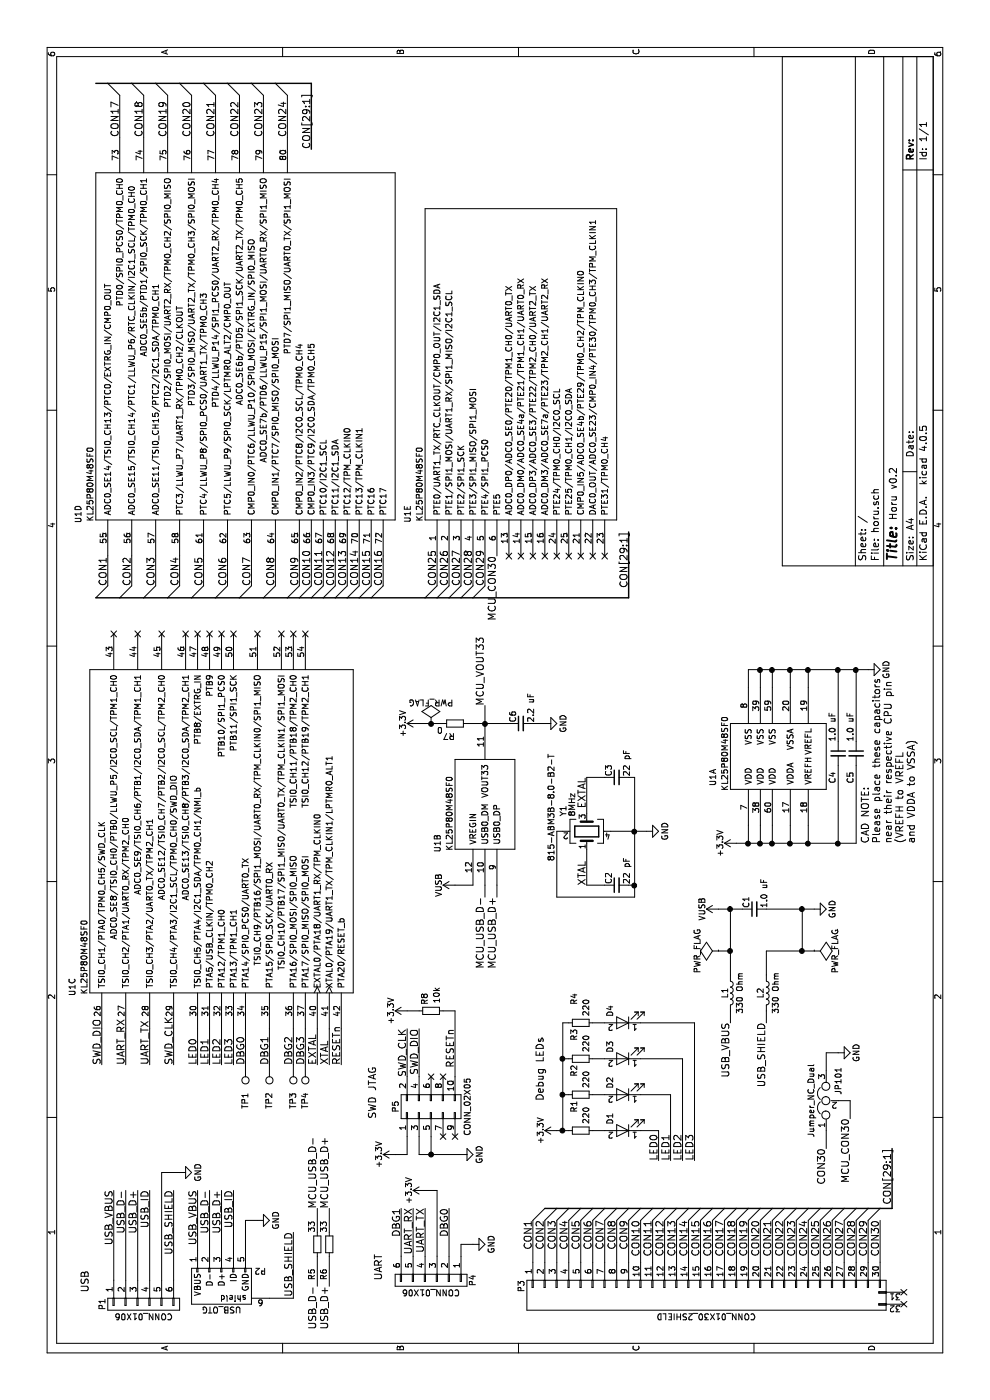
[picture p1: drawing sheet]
EESchema Schematic File Version 2
LIBS:horu
LIBS:power
LIBS:device
LIBS:transistors
LIBS:conn
LIBS:linear
LIBS:regul
LIBS:74xx
LIBS:cmos4000
LIBS:adc-dac
LIBS:memory
LIBS:xilinx
LIBS:microcontrollers
LIBS:dsp
LIBS:microchip
LIBS:analog_switches
LIBS:motorola
LIBS:texas
LIBS:intel
LIBS:audio
LIBS:interface
LIBS:digital-audio
LIBS:philips
LIBS:display
LIBS:cypress
LIBS:siliconi
LIBS:opto
LIBS:atmel
LIBS:contrib
LIBS:valves
LIBS:KL25P80M48SF0
LIBS:K20P32M50SF0
LIBS:52271-3079
LIBS:UX60SC-MB-5S8
LIBS:usb-type-c
LIBS:PI3USB3102-334678
LIBS:horu-cache
EELAYER 25 0
EELAYER END
$Descr A4 11693 8268
encoding utf-8
Sheet 1 1
Title ""
Date ""
Rev ""
Comp ""
Comment1 ""
Comment2 ""
Comment3 ""
Comment4 ""
$EndDescr
$Comp
L Crystal_GND24 Y1
U 1 1
P 4750 4900
F 0 "Y1" H 4875 5100 50  0000 L CNN
F 1 "8MHz" H 4875 5025 50  0000 L CNN
F 2 "Crystals:Crystal_SMD_Abracon_ABM3B-4pin_5.0x3.2mm" H 4750 4900 50  0001 C CNN
F 3 "815-ABM3B-8.0-B2-T" H 4950 5200 50  0000 C CNN
	1    4750 4900
	1    0    0    -1  
$EndComp
Text Label 5200 4900 2    60   ~ 0
EXTAL
Text Label 4300 4900 0    60   ~ 0
XTAL
$Comp
L C_Small C3
U 1 1
P 5200 5150
F 0 "C3" H 5210 5220 50  0000 L CNN
F 1 "22 pF" H 5210 5070 50  0000 L CNN
F 2 "Resistors_SMD:R_0603_HandSoldering" H 5200 5150 50  0001 C CNN
F 3 "" H 5200 5150 50  0000 C CNN
	1    5200 5150
	1    0    0    -1  
$EndComp
$Comp
L C_Small C2
U 1 1
P 4300 5150
F 0 "C2" H 4310 5220 50  0000 L CNN
F 1 "22 pF" H 4310 5070 50  0000 L CNN
F 2 "Resistors_SMD:R_0603_HandSoldering" H 4300 5150 50  0001 C CNN
F 3 "" H 4300 5150 50  0000 C CNN
	1    4300 5150
	1    0    0    -1  
$EndComp
$Comp
L GND #PWR01
U 1 1
P 4750 5400
F 0 "#PWR01" H 4750 5150 50  0001 C CNN
F 1 "GND" H 4750 5250 50  0000 C CNN
F 2 "" H 4750 5400 50  0000 C CNN
F 3 "" H 4750 5400 50  0000 C CNN
	1    4750 5400
	1    0    0    -1  
$EndComp
Text Label 2100 7450 2    60   ~ 0
CON[29:1]
Entry Wire Line
	1600 4550 1500 4450
Entry Wire Line
	1600 4650 1500 4550
Entry Wire Line
	1600 4750 1500 4650
Entry Wire Line
	1600 4850 1500 4750
Entry Wire Line
	1600 4950 1500 4850
Entry Wire Line
	1600 5050 1500 4950
Entry Wire Line
	1600 5150 1500 5050
Entry Wire Line
	1600 5250 1500 5150
Entry Wire Line
	1600 5350 1500 5250
Entry Wire Line
	1600 5450 1500 5350
Entry Wire Line
	1600 5550 1500 5450
Entry Wire Line
	1600 5650 1500 5550
Entry Wire Line
	1600 5750 1500 5650
Entry Wire Line
	1600 5850 1500 5750
Entry Wire Line
	1600 5950 1500 5850
Entry Wire Line
	1600 6050 1500 5950
Entry Wire Line
	1600 6150 1500 6050
Entry Wire Line
	1600 6250 1500 6150
Entry Wire Line
	1600 6350 1500 6250
Entry Wire Line
	1600 6450 1500 6350
Entry Wire Line
	1600 6550 1500 6450
Entry Wire Line
	1600 6650 1500 6550
Entry Wire Line
	1600 6750 1500 6650
Entry Wire Line
	1600 6850 1500 6750
Entry Wire Line
	1600 6950 1500 6850
Entry Wire Line
	1600 7050 1500 6950
Entry Wire Line
	1600 7150 1500 7050
Entry Wire Line
	1600 7250 1500 7150
Entry Wire Line
	1600 7350 1500 7250
Text Label 950  2750 2    60   ~ 0
USB_D+
Text Label 950  2650 2    60   ~ 0
USB_D-
Text Label 1500 4550 2    60   ~ 0
CON2
Text Label 1500 4650 2    60   ~ 0
CON3
Text Label 1500 4750 2    60   ~ 0
CON4
Text Label 1500 4850 2    60   ~ 0
CON5
Text Label 1500 4950 2    60   ~ 0
CON6
Text Label 1500 5050 2    60   ~ 0
CON7
Text Label 1500 5150 2    60   ~ 0
CON8
Text Label 1500 5250 2    60   ~ 0
CON9
Text Label 1500 5350 2    60   ~ 0
CON10
Text Label 1500 5450 2    60   ~ 0
CON11
Text Label 1500 5550 2    60   ~ 0
CON12
Text Label 1500 5650 2    60   ~ 0
CON13
Text Label 1500 5750 2    60   ~ 0
CON14
Text Label 1500 5850 2    60   ~ 0
CON15
Text Label 1500 5950 2    60   ~ 0
CON16
Text Label 1500 6050 2    60   ~ 0
CON17
Text Label 1500 6150 2    60   ~ 0
CON18
Text Label 1500 6250 2    60   ~ 0
CON19
Text Label 1500 6350 2    60   ~ 0
CON20
Text Label 1500 6450 2    60   ~ 0
CON21
Text Label 1500 6550 2    60   ~ 0
CON22
Text Label 1500 6650 2    60   ~ 0
CON23
Text Label 1500 6750 2    60   ~ 0
CON24
Text Label 1500 6850 2    60   ~ 0
CON25
Text Label 1500 6950 2    60   ~ 0
CON26
Text Label 1500 7050 2    60   ~ 0
CON27
Text Label 1500 7150 2    60   ~ 0
CON28
Text Label 1500 7250 2    60   ~ 0
CON29
$Comp
L KL25P80M48SF0 U1
U 2 1
P 4600 3800
F 0 "U1" H 4650 3950 50  0000 C CNN
F 1 "KL25P80M48SF0" H 4900 3850 50  0000 C CNN
F 2 "horu:LQFP-80_12x12mm_Pitch0.5mm" H 5050 3950 50  0001 C CNN
F 3 "KL25P80M48SF0-782763.pdf" H 5150 4050 50  0001 C CNN
	2    4600 3800
	1    0    0    -1  
$EndComp
$Comp
L C_Small C6
U 1 1
P 5650 4350
F 0 "C6" H 5660 4420 50  0000 L CNN
F 1 "2.2 uF" H 5660 4270 50  0000 L CNN
F 2 "Resistors_SMD:R_0603_HandSoldering" H 5650 4350 50  0001 C CNN
F 3 "" H 5650 4350 50  0000 C CNN
	1    5650 4350
	1    0    0    -1  
$EndComp
$Comp
L GND #PWR02
U 1 1
P 5650 4550
F 0 "#PWR02" H 5650 4300 50  0001 C CNN
F 1 "GND" H 5650 4400 50  0000 C CNN
F 2 "" H 5650 4550 50  0000 C CNN
F 3 "" H 5650 4550 50  0000 C CNN
	1    5650 4550
	1    0    0    -1  
$EndComp
$Comp
L R_Small R7
U 1 1
P 5650 3800
F 0 "R7" V 5750 3700 50  0000 L CNN
F 1 "0" V 5700 3650 50  0000 L CNN
F 2 "Resistors_SMD:R_0402" H 5650 3800 50  0001 C CNN
F 3 "" H 5650 3800 50  0000 C CNN
	1    5650 3800
	-1   0    0    1   
$EndComp
$Comp
L PWR_FLAG #FLG03
U 1 1
P 5650 3600
F 0 "#FLG03" H 5650 3695 50  0001 C CNN
F 1 "PWR_FLAG" H 5650 3780 50  0000 C CNN
F 2 "" H 5650 3600 50  0000 C CNN
F 3 "" H 5650 3600 50  0000 C CNN
	1    5650 3600
	0    1    1    0   
$EndComp
$Comp
L +3.3V #PWR04
U 1 1
P 5650 3500
F 0 "#PWR04" H 5650 3350 50  0001 C CNN
F 1 "+3.3V" H 5650 3640 50  0000 C CNN
F 2 "" H 5650 3500 50  0000 C CNN
F 3 "" H 5650 3500 50  0000 C CNN
	1    5650 3500
	1    0    0    -1  
$EndComp
$Comp
L KL25P80M48SF0 U1
U 1 1
P 5100 6100
F 0 "U1" H 5200 6250 50  0000 C CNN
F 1 "KL25P80M48SF0" H 5400 6150 50  0000 C CNN
F 2 "horu:LQFP-80_12x12mm_Pitch0.5mm" H 5550 6250 50  0001 C CNN
F 3 "KL25P80M48SF0-782763.pdf" H 5650 6350 50  0001 C CNN
	1    5100 6100
	1    0    0    -1  
$EndComp
$Comp
L +3.3V #PWR05
U 1 1
P 4650 6150
F 0 "#PWR05" H 4650 6000 50  0001 C CNN
F 1 "+3.3V" H 4650 6290 50  0000 C CNN
F 2 "" H 4650 6150 50  0000 C CNN
F 3 "" H 4650 6150 50  0000 C CNN
	1    4650 6150
	1    0    0    -1  
$EndComp
$Comp
L C_Small C4
U 1 1
P 5400 7000
F 0 "C4" V 5350 6750 50  0000 L CNN
F 1 "1.0 uF" V 5350 7100 50  0000 L CNN
F 2 "Resistors_SMD:R_0603_HandSoldering" H 5400 7000 50  0001 C CNN
F 3 "" H 5400 7000 50  0000 C CNN
	1    5400 7000
	0    1    1    0   
$EndComp
$Comp
L C_Small C5
U 1 1
P 5400 7150
F 0 "C5" V 5350 6900 50  0000 L CNN
F 1 "1.0 uF" V 5350 7250 50  0000 L CNN
F 2 "Resistors_SMD:R_0603_HandSoldering" H 5400 7150 50  0001 C CNN
F 3 "" H 5400 7150 50  0000 C CNN
	1    5400 7150
	0    1    1    0   
$EndComp
$Comp
L GND #PWR06
U 1 1
P 6100 7250
F 0 "#PWR06" H 6100 7000 50  0001 C CNN
F 1 "GND" H 6100 7100 50  0000 C CNN
F 2 "" H 6100 7250 50  0000 C CNN
F 3 "" H 6100 7250 50  0000 C CNN
	1    6100 7250
	1    0    0    -1  
$EndComp
Text Notes 4650 7650 0    60   ~ 0
CAD NOTE:\nPlease place these capacitors\nnear their respective CPU pin\n(VREFH to VREFL\nand VDDA to VSSA)
Text Label 2800 2750 0    60   ~ 0
XTAL
Text Label 2800 2650 0    60   ~ 0
EXTAL
Text Label 2800 2850 0    60   ~ 0
RESETn
Text Label 2800 850  0    60   ~ 0
SWD_DIO
Text Label 2800 1450 0    60   ~ 0
SWD_CLK
$Comp
L KL25P80M48SF0 U1
U 4 1
P 7350 800
F 0 "U1" H 7400 950 50  0000 C CNN
F 1 "KL25P80M48SF0" H 7650 850 50  0000 C CNN
F 2 "horu:LQFP-80_12x12mm_Pitch0.5mm" H 7800 950 50  0001 C CNN
F 3 "KL25P80M48SF0-782763.pdf" H 7900 1050 50  0001 C CNN
	4    7350 800 
	1    0    0    -1  
$EndComp
$Comp
L CONN_02X05 P5
U 1 1
P 2450 3600
F 0 "P5" H 2450 3900 50  0000 C CNN
F 1 "CONN_02X05" H 2450 3300 50  0000 C CNN
F 2 "Pin_Headers:Pin_Header_Straight_2x05_Pitch1.27mm_SMD" H 2450 2400 50  0001 C CNN
F 3 "" H 2450 2400 50  0000 C CNN
	1    2450 3600
	1    0    0    -1  
$EndComp
NoConn ~ 2200 3700
NoConn ~ 2200 3800
NoConn ~ 2700 3700
NoConn ~ 2700 3600
Text Label 3100 3800 2    60   ~ 0
RESETn
$Comp
L GND #PWR07
U 1 1
P 2050 3850
F 0 "#PWR07" H 2050 3600 50  0001 C CNN
F 1 "GND" H 2050 3700 50  0000 C CNN
F 2 "" H 2050 3850 50  0000 C CNN
F 3 "" H 2050 3850 50  0000 C CNN
	1    2050 3850
	1    0    0    -1  
$EndComp
$Comp
L +3.3V #PWR08
U 1 1
P 2050 3300
F 0 "#PWR08" H 2050 3150 50  0001 C CNN
F 1 "+3.3V" H 2050 3440 50  0000 C CNN
F 2 "" H 2050 3300 50  0000 C CNN
F 3 "" H 2050 3300 50  0000 C CNN
	1    2050 3300
	1    0    0    -1  
$EndComp
Text Label 3100 3400 2    60   ~ 0
SWD_CLK
Text Label 3100 3500 2    60   ~ 0
SWD_DIO
$Comp
L LED D1
U 1 1
P 2250 5200
F 0 "D1" V 2350 5100 50  0000 C CNN
F 1 "LED_GREEN" V 2250 4950 50  0001 C CNN
F 2 "LEDs:LED_0603" H 2250 5200 50  0001 C CNN
F 3 "" H 2250 5200 50  0000 C CNN
	1    2250 5200
	0    -1   -1   0   
$EndComp
$Comp
L R_Small R1
U 1 1
P 2250 4850
F 0 "R1" H 2000 4800 50  0000 L CNN
F 1 "220" H 2050 4900 50  0000 L CNN
F 2 "Resistors_SMD:R_0603_HandSoldering" H 2250 4850 50  0001 C CNN
F 3 "" H 2250 4850 50  0000 C CNN
	1    2250 4850
	-1   0    0    1   
$EndComp
Text Label 2000 5500 0    60   ~ 0
LED0
Text Label 2800 1250 0    60   ~ 0
UART_TX
Text Label 2800 1050 0    60   ~ 0
UART_RX
Text Label 2800 1650 0    60   ~ 0
LED0
$Comp
L KL25P80M48SF0 U1
U 5 1
P 7350 3550
F 0 "U1" H 7400 3700 50  0000 C CNN
F 1 "KL25P80M48SF0" H 7650 3600 50  0000 C CNN
F 2 "horu:LQFP-80_12x12mm_Pitch0.5mm" H 7800 3700 50  0001 C CNN
F 3 "KL25P80M48SF0-782763.pdf" H 7900 3800 50  0001 C CNN
	5    7350 3550
	1    0    0    -1  
$EndComp
Entry Wire Line
	6700 800  6800 900 
Entry Wire Line
	6700 1000 6800 1100
Entry Wire Line
	6700 1200 6800 1300
Entry Wire Line
	6700 1400 6800 1500
Entry Wire Line
	6700 1600 6800 1700
Entry Wire Line
	6700 1800 6800 1900
Entry Wire Line
	6700 2000 6800 2100
Entry Wire Line
	6700 2200 6800 2300
Entry Wire Line
	6700 2400 6800 2500
Entry Wire Line
	6700 2500 6800 2600
Entry Wire Line
	6700 2600 6800 2700
Entry Wire Line
	6700 2700 6800 2800
Entry Wire Line
	6700 2800 6800 2900
Entry Wire Line
	6700 2900 6800 3000
Entry Wire Line
	6700 3000 6800 3100
Entry Wire Line
	6700 3100 6800 3200
Text Label 6800 900  0    60   ~ 0
CON1
Text Label 6800 1100 0    60   ~ 0
CON2
Text Label 6800 1300 0    60   ~ 0
CON3
Text Label 6800 1500 0    60   ~ 0
CON4
Text Label 6800 1700 0    60   ~ 0
CON5
Text Label 6800 1900 0    60   ~ 0
CON6
Text Label 6800 2100 0    60   ~ 0
CON7
Text Label 6800 2300 0    60   ~ 0
CON8
Text Label 6800 2500 0    60   ~ 0
CON9
Text Label 6800 2600 0    60   ~ 0
CON10
Text Label 6800 2700 0    60   ~ 0
CON11
Text Label 6800 2800 0    60   ~ 0
CON12
Text Label 6800 2900 0    60   ~ 0
CON13
Text Label 6800 3000 0    60   ~ 0
CON14
Text Label 6800 3100 0    60   ~ 0
CON15
Text Label 6800 3200 0    60   ~ 0
CON16
Text Label 10850 1000 2    60   ~ 0
CON17
Text Label 10850 1200 2    60   ~ 0
CON18
Text Label 10850 1400 2    60   ~ 0
CON19
Text Label 10850 1600 2    60   ~ 0
CON20
Text Label 10850 1800 2    60   ~ 0
CON21
Text Label 10850 2000 2    60   ~ 0
CON22
Text Label 10850 2200 2    60   ~ 0
CON23
Text Label 10850 2400 2    60   ~ 0
CON24
Text Label 6800 3650 0    60   ~ 0
CON25
Text Label 6800 3750 0    60   ~ 0
CON26
Text Label 6800 3850 0    60   ~ 0
CON27
Text Label 6800 3950 0    60   ~ 0
CON28
Text Label 6800 4050 0    60   ~ 0
CON29
Text Label 10450 2600 0    60   ~ 0
CON[29:1]
Entry Wire Line
	10900 1000 11000 900 
Entry Wire Line
	10900 1200 11000 1100
Entry Wire Line
	10900 1400 11000 1300
Entry Wire Line
	10900 1600 11000 1500
Entry Wire Line
	10900 1800 11000 1700
Entry Wire Line
	10900 2000 11000 1900
Entry Wire Line
	10900 2200 11000 2100
Entry Wire Line
	10900 2400 11000 2300
NoConn ~ 7050 4250
NoConn ~ 7050 4350
NoConn ~ 7050 4450
NoConn ~ 6400 1650
NoConn ~ 6400 1750
NoConn ~ 6400 1850
NoConn ~ 6400 1950
NoConn ~ 6400 2150
NoConn ~ 6400 2350
NoConn ~ 6400 2450
NoConn ~ 6400 2550
$Comp
L GND #PWR09
U 1 1
P 2900 7000
F 0 "#PWR09" H 2900 6750 50  0001 C CNN
F 1 "GND" H 2900 6850 50  0000 C CNN
F 2 "" H 2900 7000 50  0000 C CNN
F 3 "" H 2900 7000 50  0000 C CNN
	1    2900 7000
	-1   0    0    -1  
$EndComp
Text Label 1500 4450 2    60   ~ 0
CON1
Text Label 2800 1750 0    60   ~ 0
LED1
Text Label 2800 1850 0    60   ~ 0
LED2
$Comp
L KL25P80M48SF0 U1
U 3 1
P 3400 750
F 0 "U1" H 3450 900 50  0000 C CNN
F 1 "KL25P80M48SF0" H 3700 800 50  0000 C CNN
F 2 "horu:LQFP-80_12x12mm_Pitch0.5mm" H 3850 900 50  0001 C CNN
F 3 "KL25P80M48SF0-782763.pdf" H 3950 1000 50  0001 C CNN
	3    3400 750 
	1    0    0    -1  
$EndComp
Text Label 2800 1950 0    60   ~ 0
LED3
Text Label 2800 2050 0    60   ~ 0
DBG0
Text Label 2800 2250 0    60   ~ 0
DBG1
Text Label 2800 2450 0    60   ~ 0
DBG2
Text Label 2800 2550 0    60   ~ 0
DBG3
$Comp
L TEST_1P TP1
U 1 1
P 2800 2050
F 0 "TP1" V 2800 2350 50  0000 C CNN
F 1 "TEST_1P" V 2700 2350 50  0001 C CNN
F 2 "Measurement_Points:Measurement_Point_Round-TH_Small" H 3000 2050 50  0001 C CNN
F 3 "" H 3000 2050 50  0000 C CNN
	1    2800 2050
	0    -1   -1   0   
$EndComp
$Comp
L TEST_1P TP2
U 1 1
P 2800 2250
F 0 "TP2" V 2800 2550 50  0000 C CNN
F 1 "TEST_1P" V 2700 2550 50  0001 C CNN
F 2 "Measurement_Points:Measurement_Point_Round-TH_Small" H 3000 2250 50  0001 C CNN
F 3 "" H 3000 2250 50  0000 C CNN
	1    2800 2250
	0    -1   -1   0   
$EndComp
$Comp
L TEST_1P TP3
U 1 1
P 2800 2450
F 0 "TP3" V 2800 2750 50  0000 C CNN
F 1 "TEST_1P" V 2700 2750 50  0001 C CNN
F 2 "Measurement_Points:Measurement_Point_Round-TH_Small" H 3000 2450 50  0001 C CNN
F 3 "" H 3000 2450 50  0000 C CNN
	1    2800 2450
	0    -1   -1   0   
$EndComp
$Comp
L TEST_1P TP4
U 1 1
P 2800 2550
F 0 "TP4" V 2800 2850 50  0000 C CNN
F 1 "TEST_1P" V 2700 2850 50  0001 C CNN
F 2 "Measurement_Points:Measurement_Point_Round-TH_Small" H 3000 2550 50  0001 C CNN
F 3 "" H 3000 2550 50  0000 C CNN
	1    2800 2550
	0    -1   -1   0   
$EndComp
$Comp
L LED D2
U 1 1
P 2550 5200
F 0 "D2" V 2650 5100 50  0000 C CNN
F 1 "LED_GREEN" V 2550 4950 50  0001 C CNN
F 2 "LEDs:LED_0603" H 2550 5200 50  0001 C CNN
F 3 "" H 2550 5200 50  0000 C CNN
	1    2550 5200
	0    -1   -1   0   
$EndComp
$Comp
L R_Small R2
U 1 1
P 2550 4850
F 0 "R2" H 2300 4800 50  0000 L CNN
F 1 "220" H 2350 4900 50  0000 L CNN
F 2 "Resistors_SMD:R_0603_HandSoldering" H 2550 4850 50  0001 C CNN
F 3 "" H 2550 4850 50  0000 C CNN
	1    2550 4850
	-1   0    0    1   
$EndComp
$Comp
L LED D3
U 1 1
P 2850 5200
F 0 "D3" V 2950 5100 50  0000 C CNN
F 1 "LED_GREEN" V 2850 4950 50  0001 C CNN
F 2 "LEDs:LED_0603" H 2850 5200 50  0001 C CNN
F 3 "" H 2850 5200 50  0000 C CNN
	1    2850 5200
	0    -1   -1   0   
$EndComp
$Comp
L R_Small R3
U 1 1
P 2850 4850
F 0 "R3" H 2600 4800 50  0000 L CNN
F 1 "220" H 2650 4900 50  0000 L CNN
F 2 "Resistors_SMD:R_0603_HandSoldering" H 2850 4850 50  0001 C CNN
F 3 "" H 2850 4850 50  0000 C CNN
	1    2850 4850
	-1   0    0    1   
$EndComp
$Comp
L LED D4
U 1 1
P 3150 5200
F 0 "D4" V 3250 5100 50  0000 C CNN
F 1 "LED_GREEN" V 3150 4950 50  0001 C CNN
F 2 "LEDs:LED_0603" H 3150 5200 50  0001 C CNN
F 3 "" H 3150 5200 50  0000 C CNN
	1    3150 5200
	0    -1   -1   0   
$EndComp
$Comp
L R_Small R4
U 1 1
P 3150 4850
F 0 "R4" H 2900 4800 50  0000 L CNN
F 1 "220" H 2950 4900 50  0000 L CNN
F 2 "Resistors_SMD:R_0603_HandSoldering" H 3150 4850 50  0001 C CNN
F 3 "" H 3150 4850 50  0000 C CNN
	1    3150 4850
	-1   0    0    1   
$EndComp
Text Label 2000 5600 0    60   ~ 0
LED1
Text Label 2000 5700 0    60   ~ 0
LED2
Text Label 2000 5800 0    60   ~ 0
LED3
$Comp
L VUSB #PWR010
U 1 1
P 4300 3800
F 0 "#PWR010" H 4300 3650 50  0001 C CNN
F 1 "VUSB" H 4300 3940 50  0000 C CNN
F 2 "" H 4300 3800 50  0000 C CNN
F 3 "" H 4300 3800 50  0000 C CNN
	1    4300 3800
	1    0    0    -1  
$EndComp
Wire Wire Line
	4600 4900 4300 4900
Wire Wire Line
	4900 4900 5200 4900
Wire Wire Line
	4300 5250 4300 5300
Wire Wire Line
	4200 5300 4300 5300
Wire Wire Line
	4300 5300 4750 5300
Wire Wire Line
	4750 5300 5200 5300
Wire Wire Line
	4750 5100 4750 5300
Wire Wire Line
	4750 5300 4750 5400
Wire Wire Line
	5200 5300 5200 5250
Connection ~ 4750 5300
Wire Wire Line
	4300 4900 4300 5050
Wire Wire Line
	5200 4900 5200 5050
Wire Wire Line
	4200 4650 4200 5300
Connection ~ 4300 5300
Wire Wire Line
	4200 4650 4750 4650
Wire Wire Line
	4750 4650 4750 4700
Wire Bus Line
	1600 4550 1600 4650
Wire Bus Line
	1600 4650 1600 4750
Wire Bus Line
	1600 4750 1600 4850
Wire Bus Line
	1600 4850 1600 4950
Wire Bus Line
	1600 4950 1600 5050
Wire Bus Line
	1600 5050 1600 5150
Wire Bus Line
	1600 5150 1600 5250
Wire Bus Line
	1600 5250 1600 5350
Wire Bus Line
	1600 5350 1600 5450
Wire Bus Line
	1600 5450 1600 5550
Wire Bus Line
	1600 5550 1600 5650
Wire Bus Line
	1600 5650 1600 5750
Wire Bus Line
	1600 5750 1600 5850
Wire Bus Line
	1600 5850 1600 5950
Wire Bus Line
	1600 5950 1600 6050
Wire Bus Line
	1600 6050 1600 6150
Wire Bus Line
	1600 6150 1600 6250
Wire Bus Line
	1600 6250 1600 6350
Wire Bus Line
	1600 6350 1600 6450
Wire Bus Line
	1600 6450 1600 6550
Wire Bus Line
	1600 6550 1600 6650
Wire Bus Line
	1600 6650 1600 6750
Wire Bus Line
	1600 6750 1600 6850
Wire Bus Line
	1600 6850 1600 6950
Wire Bus Line
	1600 6950 1600 7050
Wire Bus Line
	1600 7050 1600 7150
Wire Bus Line
	1600 7150 1600 7250
Wire Bus Line
	1600 7250 1600 7350
Wire Bus Line
	1600 7350 1600 7450
Wire Wire Line
	1500 4450 1150 4450
Wire Wire Line
	1500 4550 1150 4550
Wire Wire Line
	1500 4650 1150 4650
Wire Wire Line
	1500 4750 1150 4750
Wire Wire Line
	1500 4850 1150 4850
Wire Wire Line
	1500 4950 1150 4950
Wire Wire Line
	1500 5050 1150 5050
Wire Wire Line
	1500 5150 1150 5150
Wire Wire Line
	1500 5250 1150 5250
Wire Wire Line
	1500 5350 1150 5350
Wire Wire Line
	1500 5450 1150 5450
Wire Wire Line
	1500 5550 1150 5550
Wire Wire Line
	1500 5650 1150 5650
Wire Wire Line
	1500 5750 1150 5750
Wire Wire Line
	1500 5850 1150 5850
Wire Wire Line
	1500 5950 1150 5950
Wire Wire Line
	1500 6050 1150 6050
Wire Wire Line
	1500 6150 1150 6150
Wire Wire Line
	1500 6250 1150 6250
Wire Wire Line
	1500 6350 1150 6350
Wire Wire Line
	1500 6450 1150 6450
Wire Wire Line
	1500 6550 1150 6550
Wire Wire Line
	1500 6650 1150 6650
Wire Wire Line
	1500 6750 1150 6750
Wire Wire Line
	1500 6850 1150 6850
Wire Wire Line
	1500 6950 1150 6950
Wire Wire Line
	1500 7050 1150 7050
Wire Wire Line
	1500 7150 1150 7150
Wire Wire Line
	1500 7250 1150 7250
Wire Wire Line
	1150 7350 1500 7350
Wire Bus Line
	1600 7450 2100 7450
Wire Wire Line
	4300 3800 4300 3950
Wire Wire Line
	5650 4450 5650 4550
Wire Wire Line
	4650 6450 4800 6450
Wire Wire Line
	4650 6350 4800 6350
Connection ~ 4650 6350
Wire Wire Line
	4800 6250 4650 6250
Connection ~ 4650 6250
Wire Wire Line
	4650 6600 4800 6600
Connection ~ 4650 6450
Connection ~ 4650 6600
Wire Wire Line
	4650 6750 4800 6750
Wire Wire Line
	4650 6150 4650 6250
Wire Wire Line
	4650 6250 4650 6350
Wire Wire Line
	4650 6350 4650 6450
Wire Wire Line
	4650 6450 4650 6600
Wire Wire Line
	4650 6600 4650 6750
Wire Wire Line
	4650 6750 4650 7000
Wire Wire Line
	4650 7000 4650 7150
Wire Wire Line
	4650 7000 5300 7000
Connection ~ 4650 6750
Wire Wire Line
	4650 7150 5300 7150
Connection ~ 4650 7000
Wire Wire Line
	6100 6250 6100 6350
Wire Wire Line
	6100 6350 6100 6450
Wire Wire Line
	6100 6450 6100 6600
Wire Wire Line
	6100 6600 6100 6750
Wire Wire Line
	6100 6750 6100 7000
Wire Wire Line
	6100 7000 6100 7150
Wire Wire Line
	6100 7150 6100 7250
Wire Wire Line
	6100 6250 5950 6250
Wire Wire Line
	5950 6350 6100 6350
Connection ~ 6100 6350
Wire Wire Line
	5950 6450 6100 6450
Connection ~ 6100 6450
Wire Wire Line
	5950 6600 6100 6600
Connection ~ 6100 6600
Wire Wire Line
	5500 7000 6100 7000
Connection ~ 6100 7000
Wire Wire Line
	5950 6750 6100 6750
Connection ~ 6100 6750
Wire Wire Line
	5500 7150 6100 7150
Connection ~ 6100 7150
Wire Wire Line
	3100 2650 2800 2650
Wire Wire Line
	3100 2750 2800 2750
Wire Wire Line
	3100 2850 2800 2850
Wire Wire Line
	3100 850  2800 850 
Wire Wire Line
	3100 1450 2800 1450
Wire Wire Line
	2700 3800 3250 3800
Wire Wire Line
	2200 3600 2050 3600
Wire Wire Line
	2050 3500 2050 3600
Wire Wire Line
	2050 3600 2050 3850
Wire Wire Line
	2200 3500 2050 3500
Connection ~ 2050 3600
Wire Wire Line
	2200 3400 2050 3400
Wire Wire Line
	2050 3400 2050 3300
Wire Wire Line
	2700 3400 3100 3400
Wire Wire Line
	3100 3500 2700 3500
Wire Wire Line
	2250 5050 2250 4950
Wire Wire Line
	2250 4650 2250 4700
Wire Wire Line
	2250 4700 2250 4750
Wire Wire Line
	2250 5350 2250 5500
Wire Wire Line
	2250 5500 2000 5500
Wire Wire Line
	3100 1050 2800 1050
Wire Wire Line
	3100 1250 2800 1250
Wire Wire Line
	3100 1650 2800 1650
Wire Bus Line
	6700 800  6700 1000
Wire Bus Line
	6700 1000 6700 1200
Wire Bus Line
	6700 1200 6700 1400
Wire Bus Line
	6700 1400 6700 1600
Wire Bus Line
	6700 1600 6700 1800
Wire Bus Line
	6700 1800 6700 2000
Wire Bus Line
	6700 2000 6700 2200
Wire Bus Line
	6700 2200 6700 2400
Wire Bus Line
	6700 2400 6700 2500
Wire Bus Line
	6700 2500 6700 2600
Wire Bus Line
	6700 2600 6700 2700
Wire Bus Line
	6700 2700 6700 2800
Wire Bus Line
	6700 2800 6700 2900
Wire Bus Line
	6700 2900 6700 3000
Wire Bus Line
	6700 3000 6700 3100
Wire Bus Line
	6700 3100 6700 3550
Wire Bus Line
	6700 3550 6700 3650
Wire Bus Line
	6700 3650 6700 3750
Wire Bus Line
	6700 3750 6700 3850
Wire Bus Line
	6700 3850 6700 3950
Wire Bus Line
	6700 3950 6700 5250
Wire Wire Line
	6800 900  7050 900 
Wire Wire Line
	6800 1100 7050 1100
Wire Wire Line
	6800 1300 7050 1300
Wire Wire Line
	6800 1500 7050 1500
Wire Wire Line
	6800 1700 7050 1700
Wire Wire Line
	6800 1900 7050 1900
Wire Wire Line
	6800 2100 7050 2100
Wire Wire Line
	6800 2300 7050 2300
Wire Wire Line
	6800 2500 7050 2500
Wire Wire Line
	6800 2600 7050 2600
Wire Wire Line
	6800 2700 7050 2700
Wire Wire Line
	6800 2800 7050 2800
Wire Wire Line
	6800 2900 7050 2900
Wire Wire Line
	6800 3000 7050 3000
Wire Wire Line
	6800 3100 7050 3100
Wire Wire Line
	6800 3200 7050 3200
Wire Bus Line
	11000 2600 10450 2600
Wire Bus Line
	11000 800  11000 900 
Wire Bus Line
	11000 900  11000 1100
Wire Bus Line
	11000 1100 11000 1300
Wire Bus Line
	11000 1300 11000 1500
Wire Bus Line
	11000 1500 11000 1700
Wire Bus Line
	11000 1700 11000 1900
Wire Bus Line
	11000 1900 11000 2100
Wire Bus Line
	11000 2100 11000 2300
Wire Bus Line
	11000 2300 11000 2600
Wire Wire Line
	10550 1000 10900 1000
Wire Wire Line
	10550 1200 10900 1200
Wire Wire Line
	10550 1400 10900 1400
Wire Wire Line
	10550 1600 10900 1600
Wire Wire Line
	10550 1800 10900 1800
Wire Wire Line
	10550 2000 10900 2000
Wire Wire Line
	10550 2200 10900 2200
Wire Wire Line
	10550 2400 10900 2400
Wire Wire Line
	7050 3650 6800 3650
Wire Wire Line
	6800 3750 7050 3750
Wire Wire Line
	6800 3850 7050 3850
Wire Wire Line
	6800 3950 7050 3950
Wire Wire Line
	6800 4050 7050 4050
Wire Wire Line
	3100 1750 2800 1750
Wire Wire Line
	3100 1850 2800 1850
Wire Wire Line
	3100 1950 2800 1950
Wire Wire Line
	3100 2050 2800 2050
Wire Wire Line
	3100 2250 2800 2250
Wire Wire Line
	3100 2450 2800 2450
Wire Wire Line
	3100 2550 2800 2550
Wire Wire Line
	2550 5050 2550 4950
Wire Wire Line
	2550 4750 2550 4700
Wire Wire Line
	2850 5050 2850 4950
Wire Wire Line
	3150 5050 3150 4950
Wire Wire Line
	2250 4700 2550 4700
Wire Wire Line
	2550 4700 2850 4700
Wire Wire Line
	2850 4700 3150 4700
Wire Wire Line
	3150 4700 3150 4750
Connection ~ 2250 4700
Connection ~ 2550 4700
Wire Wire Line
	2850 4750 2850 4700
Connection ~ 2850 4700
Wire Wire Line
	2550 5350 2550 5600
Wire Wire Line
	2550 5600 2000 5600
Wire Wire Line
	2850 5350 2850 5700
Wire Wire Line
	2850 5700 2000 5700
Wire Wire Line
	3150 5350 3150 5800
Wire Wire Line
	3150 5800 2000 5800
Wire Wire Line
	5650 3900 5650 4050
Wire Wire Line
	5650 4050 5650 4250
Connection ~ 5650 4050
Wire Wire Line
	5650 3500 5650 3600
Wire Wire Line
	5650 3600 5650 3700
Connection ~ 5650 3600
$Comp
L R_Small R5
U 1 1
P 1300 2650
F 0 "R5" V 1250 2350 50  0000 L CNN
F 1 "33" V 1250 2750 50  0000 L CNN
F 2 "Resistors_SMD:R_0603_HandSoldering" H 1300 2650 50  0001 C CNN
F 3 "" H 1300 2650 50  0000 C CNN
	1    1300 2650
	0    1    1    0   
$EndComp
$Comp
L R_Small R6
U 1 1
P 1300 2750
F 0 "R6" V 1250 2450 50  0000 L CNN
F 1 "33" V 1250 2850 50  0000 L CNN
F 2 "Resistors_SMD:R_0603_HandSoldering" H 1300 2750 50  0001 C CNN
F 3 "" H 1300 2750 50  0000 C CNN
	1    1300 2750
	0    1    1    0   
$EndComp
Wire Wire Line
	4300 4150 4200 4150
Wire Wire Line
	4300 4050 4200 4050
Wire Wire Line
	1200 2650 950  2650
Wire Wire Line
	1200 2750 950  2750
$Comp
L +3.3V #PWR011
U 1 1
P 2250 4650
F 0 "#PWR011" H 2250 4500 50  0001 C CNN
F 1 "+3.3V" H 2250 4790 50  0000 C CNN
F 2 "" H 2250 4650 50  0000 C CNN
F 3 "" H 2250 4650 50  0000 C CNN
	1    2250 4650
	1    0    0    -1  
$EndComp
$Comp
L CONN_01X30_2SHIELD P3
U 1 1
P 950 5900
F 0 "P3" H 950 7450 50  0000 C CNN
F 1 "CONN_01X30_2SHIELD" V 1200 5900 50  0000 C CNN
F 2 "horu:52271-3079" H 950 5900 50  0001 C CNN
F 3 "" H 950 5900 50  0000 C CNN
	1    950  5900
	-1   0    0    -1  
$EndComp
NoConn ~ 800  7550
NoConn ~ 900  7550
$Comp
L L L1
U 1 1
P 3400 6100
F 0 "L1" V 3350 6100 50  0000 C CNN
F 1 "330 Ohm" V 3475 6100 50  0000 C CNN
F 2 "Resistors_SMD:R_0603_HandSoldering" H 3400 6100 50  0001 C CNN
F 3 "" H 3400 6100 50  0000 C CNN
	1    3400 6100
	0    1    1    0   
$EndComp
$Comp
L VUSB #PWR012
U 1 1
P 4100 6000
F 0 "#PWR012" H 4100 5850 50  0001 C CNN
F 1 "VUSB" H 4100 6140 50  0000 C CNN
F 2 "" H 4100 6000 50  0000 C CNN
F 3 "" H 4100 6000 50  0000 C CNN
	1    4100 6000
	1    0    0    -1  
$EndComp
$Comp
L C_Small C1
U 1 1
P 4100 6300
F 0 "C1" H 4110 6370 50  0000 L CNN
F 1 "1.0 uF" H 4110 6220 50  0000 L CNN
F 2 "Resistors_SMD:R_0603_HandSoldering" H 4100 6300 50  0001 C CNN
F 3 "" H 4100 6300 50  0000 C CNN
	1    4100 6300
	1    0    0    -1  
$EndComp
Text Label 3150 6100 2    60   ~ 0
USB_VBUS
$Comp
L PWR_FLAG #FLG013
U 1 1
P 3750 6000
F 0 "#FLG013" H 3750 6095 50  0001 C CNN
F 1 "PWR_FLAG" H 3750 6180 50  0000 C CNN
F 2 "" H 3750 6000 50  0000 C CNN
F 3 "" H 3750 6000 50  0000 C CNN
	1    3750 6000
	1    0    0    -1  
$EndComp
$Comp
L L L2
U 1 1
P 3400 6400
F 0 "L2" V 3350 6400 50  0000 C CNN
F 1 "330 Ohm" V 3475 6400 50  0000 C CNN
F 2 "Resistors_SMD:R_0603_HandSoldering" H 3400 6400 50  0001 C CNN
F 3 "" H 3400 6400 50  0000 C CNN
	1    3400 6400
	0    1    1    0   
$EndComp
$Comp
L GND #PWR014
U 1 1
P 4100 6800
F 0 "#PWR014" H 4100 6550 50  0001 C CNN
F 1 "GND" H 4100 6650 50  0000 C CNN
F 2 "" H 4100 6800 50  0000 C CNN
F 3 "" H 4100 6800 50  0000 C CNN
	1    4100 6800
	1    0    0    -1  
$EndComp
Text Label 3150 6400 2    60   ~ 0
USB_SHIELD
$Comp
L PWR_FLAG #FLG015
U 1 1
P 3750 6800
F 0 "#FLG015" H 3750 6895 50  0001 C CNN
F 1 "PWR_FLAG" H 3750 6980 50  0000 C CNN
F 2 "" H 3750 6800 50  0000 C CNN
F 3 "" H 3750 6800 50  0000 C CNN
	1    3750 6800
	-1   0    0    1   
$EndComp
Wire Wire Line
	3150 6100 3250 6100
Wire Wire Line
	4100 6000 4100 6100
Wire Wire Line
	4100 6100 4100 6200
Wire Wire Line
	3550 6100 3750 6100
Wire Wire Line
	3750 6100 4100 6100
Connection ~ 4100 6100
Wire Wire Line
	4100 6400 4100 6700
Wire Wire Line
	4100 6700 4100 6800
Wire Wire Line
	3750 6000 3750 6100
Connection ~ 3750 6100
Wire Wire Line
	3150 6400 3250 6400
Wire Wire Line
	3750 6700 4100 6700
Connection ~ 4100 6700
Wire Wire Line
	3750 6400 3750 6700
Wire Wire Line
	3750 6700 3750 6800
Connection ~ 3750 6700
Wire Wire Line
	3550 6400 3750 6400
$Comp
L USB_OTG P2
U 1 1
P 950 1850
F 0 "P2" H 1275 1725 50  0000 C CNN
F 1 "USB_OTG" H 950 2050 50  0000 C CNN
F 2 "Connectors:USB_Micro-B" V 900 1750 50  0001 C CNN
F 3 "" V 900 1750 50  0000 C CNN
	1    950  1850
	0    -1   1    0   
$EndComp
Wire Wire Line
	1250 1650 1750 1650
Wire Wire Line
	1250 1750 1750 1750
Wire Wire Line
	1250 1850 1750 1850
Wire Wire Line
	1250 2050 1500 2050
$Comp
L GND #PWR016
U 1 1
P 1500 2150
F 0 "#PWR016" H 1500 1900 50  0001 C CNN
F 1 "GND" H 1500 2000 50  0000 C CNN
F 2 "" H 1500 2150 50  0000 C CNN
F 3 "" H 1500 2150 50  0000 C CNN
	1    1500 2150
	1    0    0    -1  
$EndComp
Text Label 1750 1650 2    60   ~ 0
USB_VBUS
Text Label 1400 2450 2    60   ~ 0
USB_SHIELD
Text Label 1750 1750 2    60   ~ 0
USB_D-
Text Label 1750 1850 2    60   ~ 0
USB_D+
Wire Wire Line
	1250 1950 1750 1950
Text Label 1750 1950 2    60   ~ 0
USB_ID
NoConn ~ 6400 950 
NoConn ~ 6400 1150
NoConn ~ 6400 1350
NoConn ~ 6400 1550
$Comp
L CONN_01X06 P1
U 1 1
P 800 1200
F 0 "P1" H 800 1550 50  0000 C CNN
F 1 "CONN_01X06" V 900 1200 50  0000 C CNN
F 2 "horu:PINHEAD1-6" H 800 1200 50  0001 C CNN
F 3 "" H 800 1200 50  0000 C CNN
	1    800  1200
	-1   0    0    -1  
$EndComp
Wire Wire Line
	1000 1450 1750 1450
Wire Wire Line
	1000 1350 1900 1350
Wire Wire Line
	1000 1250 1750 1250
Wire Wire Line
	1000 1150 1750 1150
Wire Wire Line
	1000 1050 1750 1050
Wire Wire Line
	1000 950  1750 950 
$Comp
L CONN_01X06 P4
U 1 1
P 1000 3600
F 0 "P4" H 1000 3950 50  0000 C CNN
F 1 "CONN_01X06" V 1100 3600 50  0000 C CNN
F 2 "horu:PINHEAD1-6" H 1000 3600 50  0001 C CNN
F 3 "" H 1000 3600 50  0000 C CNN
	1    1000 3600
	-1   0    0    1   
$EndComp
Text Label 1750 950  2    60   ~ 0
USB_VBUS
Text Label 1750 1050 2    60   ~ 0
USB_D-
Text Label 1750 1150 2    60   ~ 0
USB_D+
Text Label 1750 1250 2    60   ~ 0
USB_ID
Wire Wire Line
	850  2450 850  2250
$Comp
L GND #PWR017
U 1 1
P 1900 1500
F 0 "#PWR017" H 1900 1250 50  0001 C CNN
F 1 "GND" H 1900 1350 50  0000 C CNN
F 2 "" H 1900 1500 50  0000 C CNN
F 3 "" H 1900 1500 50  0000 C CNN
	1    1900 1500
	1    0    0    -1  
$EndComp
Wire Wire Line
	1500 2050 1500 2150
Wire Wire Line
	850  2450 1400 2450
Text Label 1750 1450 2    60   ~ 0
USB_SHIELD
Wire Wire Line
	1900 1350 1900 1500
$Comp
L GND #PWR018
U 1 1
P 1300 3950
F 0 "#PWR018" H 1300 3700 50  0001 C CNN
F 1 "GND" H 1300 3800 50  0000 C CNN
F 2 "" H 1300 3950 50  0000 C CNN
F 3 "" H 1300 3950 50  0000 C CNN
	1    1300 3950
	1    0    0    -1  
$EndComp
Wire Wire Line
	1200 3850 1300 3850
Wire Wire Line
	1300 3850 1300 3950
Wire Wire Line
	1200 3650 1750 3650
$Comp
L +3.3V #PWR019
U 1 1
P 1750 3550
F 0 "#PWR019" H 1750 3400 50  0001 C CNN
F 1 "+3.3V" H 1750 3690 50  0000 C CNN
F 2 "" H 1750 3550 50  0000 C CNN
F 3 "" H 1750 3550 50  0000 C CNN
	1    1750 3550
	1    0    0    -1  
$EndComp
Wire Wire Line
	1750 3650 1750 3550
Wire Wire Line
	1200 3550 1600 3550
Wire Wire Line
	1200 3450 1600 3450
Text Label 1600 3550 2    60   ~ 0
UART_TX
Text Label 1600 3450 2    60   ~ 0
UART_RX
Wire Wire Line
	1200 3350 1600 3350
Wire Wire Line
	1200 3750 1600 3750
Text Label 1600 3750 2    60   ~ 0
DBG0
Text Label 1600 3350 2    60   ~ 0
DBG1
Text Notes 900  750  0    60   ~ 0
USB
Text Notes 1000 3200 0    60   ~ 0
UART
Text Notes 2350 3150 0    60   ~ 0
SWD JTAG
Text Notes 2500 4550 0    60   ~ 0
Debug LEDs
Text Label 7250 5250 2    60   ~ 0
CON[29:1]
Wire Bus Line
	6700 5250 7250 5250
Entry Wire Line
	6700 3550 6800 3650
Entry Wire Line
	6700 3650 6800 3750
Entry Wire Line
	6700 3750 6800 3850
Entry Wire Line
	6700 3850 6800 3950
Entry Wire Line
	6700 3950 6800 4050
Text Label 1600 2650 0    60   ~ 0
MCU_USB_D-
Text Label 1600 2750 0    60   ~ 0
MCU_USB_D+
Wire Wire Line
	1400 2650 1600 2650
Wire Wire Line
	1400 2750 1600 2750
Text Label 4200 4050 2    60   ~ 0
MCU_USB_D-
Text Label 4200 4150 2    60   ~ 0
MCU_USB_D+
Wire Wire Line
	5650 4050 5800 4050
Text Label 5800 4050 0    60   ~ 0
MCU_VOUT33
NoConn ~ 7050 4550
NoConn ~ 7050 4650
NoConn ~ 7050 4750
NoConn ~ 7050 4850
NoConn ~ 7050 4950
NoConn ~ 7050 5050
$Comp
L R_Small R8
U 1 1
P 3250 3600
F 0 "R8" H 3100 3550 50  0000 L CNN
F 1 "10k" H 3050 3650 50  0000 L CNN
F 2 "Resistors_SMD:R_0603_HandSoldering" H 3250 3600 50  0001 C CNN
F 3 "" H 3250 3600 50  0000 C CNN
	1    3250 3600
	-1   0    0    1   
$EndComp
$Comp
L +3.3V #PWR020
U 1 1
P 3250 3400
F 0 "#PWR020" H 3250 3250 50  0001 C CNN
F 1 "+3.3V" H 3250 3540 50  0000 C CNN
F 2 "" H 3250 3400 50  0000 C CNN
F 3 "" H 3250 3400 50  0000 C CNN
	1    3250 3400
	1    0    0    -1  
$EndComp
Wire Wire Line
	3250 3800 3250 3700
Wire Wire Line
	3250 3500 3250 3400
$Comp
L Jumper_NC_Dual JP101
U 1 1
P 2500 6900
F 0 "JP101" H 2550 6800 50  0000 L CNN
F 1 "Jumper_NC_Dual" H 2500 7000 50  0000 C BNN
F 2 "Connectors:GS3" H 2500 6900 50  0001 C CNN
F 3 "" H 2500 6900 50  0000 C CNN
	1    2500 6900
	1    0    0    -1  
$EndComp
Text Label 1500 7350 2    60   ~ 0
CON30
Text Label 2100 6900 2    60   ~ 0
CON30
Wire Wire Line
	2500 7100 2500 7000
Wire Wire Line
	2100 6900 2250 6900
Wire Wire Line
	2750 6900 2900 6900
Text Label 2350 7100 2    60   ~ 0
MCU_CON30
Text Label 7050 4150 2    60   ~ 0
MCU_CON30
Wire Wire Line
	2900 6900 2900 7000
Wire Wire Line
	2500 7100 2350 7100
Text Notes 7350 7500 0    60   ~ 0
Horu v0.2
$EndSCHEMATC
